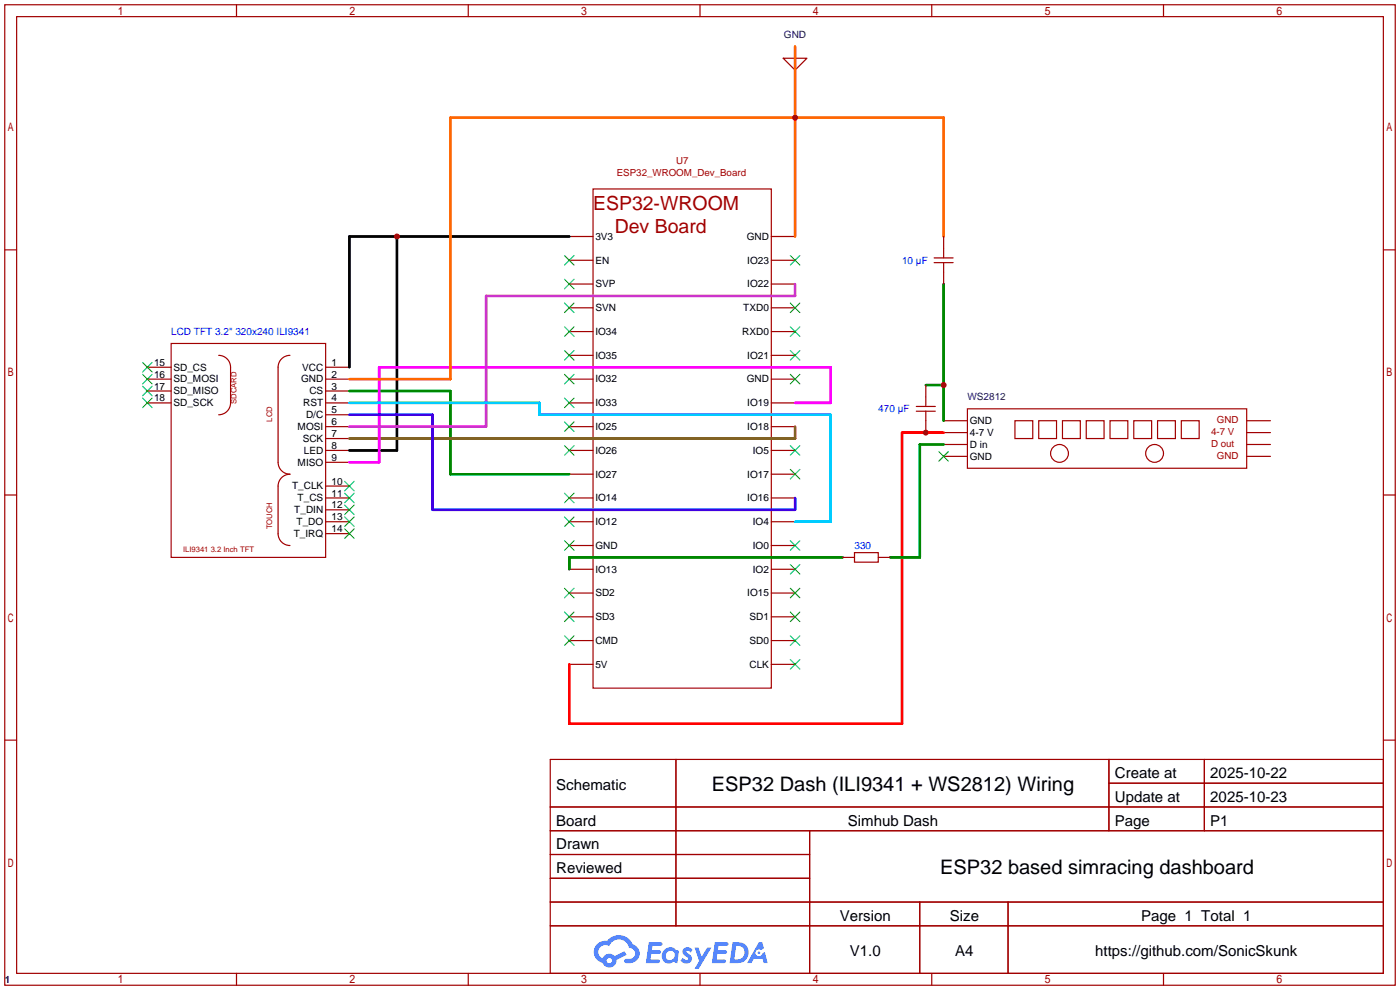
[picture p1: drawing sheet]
<svg xmlns="http://www.w3.org/2000/svg" width="299mm" height="212mm" viewBox="0 0 299 212" stroke-linecap="round" stroke-linejoin="round" font-family="sans-serif">
<g fill="none" stroke="#a10000" stroke-width=".25">
<path d="M1 1h297.2v209.6h-297.2zM3.6 3.6h292.1v204.4h-292.1zM50.5 1v2.6M100.1 1v2.6M149.6 1v2.6M199.1 1v2.6M248.7 1v2.6M1 53.4h2.6M295.7 53.4h2.5M1 105.8h2.6M295.7 105.8h2.5M1 158.2h2.6"/>
<path d="M295.7 158.2h2.5M117.6 162.3h178.1v45.7h-178.1zM117.6 172.5h178.1M117.6 177.5h178.1M144.5 162.3v35.6M173 177.5v30.5M237 162.3v15.2M237 167.4h58.7M257.4 162.3v15.2M117.6 182.6h55.4M117.6 192.8h178.1M117.6 187.7h55.4"/>
<path d="M117.6 197.9h178.1M196.6 192.8v15.2M215.4 192.8v15.2M50.5 208v2.6M100.1 208v2.6M149.6 208v2.6M199.1 208v2.6M248.7 208v2.6"/>
</g>
<g fill="#5487ff">
<path d="M146.2 202.7a1.3 1.3 0 0 1 1.8 .3l-.4 .6a.54 .54 0 0 0-.9-.2l.1 .2a1.28 1.28 0 0 1 .8 2 1.53 1.53 0 0 1-2.2-.3l.5-.6 .8 .5a.31 .31 0 0 0 .4-.3 .31 .31 0 0 0-.3-.4 1.12 1.12 0 0 1-.6-1.8z"/>
<path d="M148.5 202.5h.8l.7 2 1.1-2h1l-2.8 4.6h-.9l1-1.7z"/>
<path d="M138.7 201.4h1.6a1.31 1.31 0 0 1 1.3 .2 .4 .4 0 0 1-.4 .5l-1.8 .1-.1 .9h1.7a.4 .4 0 0 1 .3 .4 .4 .4 0 0 1-.4 .4h-1.7l-.2 1.2h1.4a.46 .46 0 0 1 .5 0 .46 .46 0 0 1 .1 .5l-.3 .2h-2.7z"/>
<path d="M152.8 201.4h1.6a1.32 1.32 0 0 1 1.3 .2 .39 .39 0 0 1-.4 .5l-1.7 .1-.2 .9h1.7a.4 .4 0 0 1 .3 .4 .4 .4 0 0 1-.4 .4h-1.7l-.2 1.2h1.4a.46 .46 0 0 1 .5 0 .46 .46 0 0 1 .1 .5l-.3 .2h-2.7z"/>
<path d="M162.2 201.4h.7l.4 1.3-.7 .4a.75 .75 0 0 0-1.1 .3 .75 .75 0 0 0 .5 1 .75 .75 0 0 0 .9-.7l.6-.2 .6 2.3h-.9l-.2-.9h-1.9l-.5 .9h-.9z"/>
<path d="M156.6 201.4l-.7 4.4h1.5a2.27 2.27 0 0 0 2.6-2.2 2.27 2.27 0 0 0-2.7-2.2zM157.3 202.1a1.5 1.5 0 0 1 1.8 1.6 1.5 1.5 0 0 1-1.9 1.4h-.3z"/>
<path d="M142 203a1.6 1.6 0 0 0-.3 2.3 1.6 1.6 0 0 0 2.3 .2l.8 .3 .3-2.4-.2-.3-.4-.1a1.58 1.58 0 0 0-2.5 0zM142.6 203.5a.98 .98 0 0 1 1.6 .4 .98 .98 0 0 1-1.1 1.3 .94 .94 0 0 1-.8-.7 .94 .94 0 0 1 .3-1z"/>
<path d="M127.6 201.8a2.37 2.37 0 0 0 1.2 4 1.54 1.54 0 0 0 1.7 1 1.54 1.54 0 0 0 1.3-1.6l2.1-1.1-.4-.8-2.1 1a1.57 1.57 0 0 0-2.6 .5 1.5 1.5 0 0 1-.7-2.1 1.5 1.5 0 0 1 2.1-.5 2.23 2.23 0 0 1 2.3-1.4 2.23 2.23 0 0 1 2 1.8 1.16 1.16 0 0 1 1.3 1.1 1.16 1.16 0 0 1-1.1 1.2h-.7a.47 .47 0 0 0-.6 .4 .47 .47 0 0 0 .4 .5 2.17 2.17 0 0 0 2.6-.9 2.17 2.17 0 0 0-.4-2.7l-.8-.4a3.2 3.2 0 0 0-5.4-.7l-1.2 .1zM129.7 205.3a.58 .58 0 0 1 1.1 0 .58 .58 0 0 1-1.1 0z"/>
<circle cx="162.2" cy="203.6" r=".28"/>
</g>
<g fill="none" stroke="#a10000" stroke-width=".25">
<path d="M167.4 12.4h5.1l-2.6 2.6zM169.9 9.9v2.5M121.7 50.5h5M121.7 55.6h5M126.7 40.4h38.1v106.7h-38.1zM164.8 50.5h5.1M164.8 55.6h5.1M199.6 55.1h4.1M199.6 56.1h4.1M201.7 50.5v4.6M201.7 56.1v4.6M31.5 78.5h5.1"/>
<path d="M36.6 73.4h33v45.7h-33zM46.7 75.9a2.54 2.54 0 0 1 2.6 2.6v7.6a2.54 2.54 0 0 1-2.6 2.5M62 75.9a2.54 2.54 0 0 0-2.6 2.6v20.3a2.54 2.54 0 0 0 2.6 2.5 2.54 2.54 0 0 0-2.6 2.6v10.1a2.54 2.54 0 0 0 2.6 2.6M69.6 78.5h5.1M121.7 60.7h5M121.7 65.8h5M121.7 70.9h5M121.7 75.9h5M164.8 60.7h5.1M164.8 65.8h5.1M164.8 70.9h5.1M164.8 75.9h5.1"/>
<path d="M31.5 81h5.1M31.5 86.1h5.1M31.5 83.6h5.1M69.6 81h5.1M69.6 86.1h5.1M69.6 91.2h5.1M69.6 96.3h5.1M69.6 98.8h5.1M69.6 93.7h5.1M69.6 88.6h5.1M69.6 83.6h5.1M121.7 81h5"/>
<path d="M121.7 86.1h5M121.7 91.2h5M121.7 96.3h5M164.8 81h5.1M164.8 86.1h5.1M164.8 91.2h5.1M164.8 96.3h5.1M195.8 86.9h4.1M195.8 87.9h4.1M197.9 82.3v4.6M197.9 87.9v4.6M201.7 89.9h5.1"/>
<path d="M201.7 92.5h5.1M201.7 95h5.1M201.7 97.5h5.1M206.8 87.4h59.6v12.7h-59.6zM216.9 89.9h3.8v3.8h-3.8zM222 89.9h3.8v3.8h-3.8zM227.1 89.9h3.8v3.8h-3.8zM232.2 89.9h3.8v3.8h-3.8zM237.2 89.9h3.8v3.8h-3.8zM242.3 89.9h3.8v3.8h-3.8zM247.4 89.9h3.8v3.8h-3.8zM252.5 89.9h3.8v3.8h-3.8z"/>
<path d="M266.4 89.9h5.1M266.4 92.5h5.1M266.4 95h5.1M266.4 97.5h5.1M69.6 106.4h5.1M69.6 111.5h5.1M69.6 114h5.1M69.6 109h5.1M69.6 103.9h5.1M121.7 101.3h5M121.7 106.4h5M121.7 111.5h5"/>
<path d="M121.7 116.6h5M164.8 101.3h5.1M164.8 106.4h5.1M164.8 111.5h5.1M164.8 116.6h5.1M180.1 119.1h2.5M182.6 118.1h5.1v2h-5.1zM187.7 119.1h2.5M121.7 121.7h5M121.7 126.7h5M121.7 131.8h5M121.7 136.9h5"/>
<path d="M164.8 121.7h5.1M164.8 126.7h5.1M164.8 131.8h5.1M164.8 136.9h5.1M121.7 142h5M164.8 142h5.1"/>
<circle cx="226.4" cy="96.9" r="1.9"/>
<circle cx="246.8" cy="96.9" r="1.9"/>
</g>
<g fill="none" stroke="#3c3" stroke-width=".25">
<path d="M120.6 54.6l2.1 2M120.6 59.7l2.1 2M122.7 54.6l-2.1 2M122.7 59.7l-2.1 2M168.9 54.6l2 2M170.9 54.6l-2 2M30.5 77.5l2 2M32.5 77.5l-2 2M120.6 64.8l2.1 2M120.6 69.8l2.1 2.1M120.6 74.9l2.1 2.1M122.7 64.8l-2.1 2"/>
<path d="M122.7 69.8l-2.1 2.1M122.7 74.9l-2.1 2.1M168.9 74.9l2 2.1M168.9 69.8l2 2.1M168.9 64.8l2 2M170.9 74.9l-2 2.1M170.9 69.8l-2 2.1M170.9 64.8l-2 2M30.5 85.1l2 2M30.5 82.5l2 2.1M30.5 80l2 2M32.5 85.1l-2 2"/>
<path d="M32.5 82.5l-2 2.1M32.5 80l-2 2M120.6 80l2.1 2M120.6 85.1l2.1 2M120.6 90.2l2.1 2M120.6 95.2l2.1 2.1M122.7 80l-2.1 2M122.7 85.1l-2.1 2M122.7 90.2l-2.1 2M122.7 95.2l-2.1 2.1M168.9 95.2l2 2.1M168.9 80l2 2"/>
<path d="M170.9 95.2l-2 2.1M170.9 80l-2 2M200.7 96.5l2 2.1M202.7 96.5l-2 2.1M73.7 113l2 2.1M73.7 110.5l2 2M73.7 107.9l2 2.1M73.7 105.4l2 2M73.7 102.9l2 2M75.7 113l-2 2.1M75.7 110.5l-2 2M75.7 107.9l-2 2.1"/>
<path d="M75.7 105.4l-2 2M75.7 102.9l-2 2M120.6 105.4l2.1 2M120.6 110.5l2.1 2M120.6 115.6l2.1 2M122.7 105.4l-2.1 2M122.7 110.5l-2.1 2M122.7 115.6l-2.1 2M168.9 100.3l2 2.1M168.9 115.6l2 2M170.9 100.3l-2 2.1M170.9 115.6l-2 2"/>
<path d="M120.6 125.7l2.1 2.1M120.6 130.8l2.1 2M120.6 135.9l2.1 2M122.7 125.7l-2.1 2.1M122.7 130.8l-2.1 2M122.7 135.9l-2.1 2M168.9 120.6l2 2.1M168.9 130.8l2 2M168.9 125.7l2 2.1M168.9 135.9l2 2M170.9 120.6l-2 2.1M170.9 130.8l-2 2"/>
<path d="M170.9 125.7l-2 2.1M170.9 135.9l-2 2M168.9 141l2 2M170.9 141l-2 2"/>
</g>
<path d="M84.8 50.5v45.8h-10.1M121.7 50.5h-47v28" fill="none" stroke="#000" stroke-width=".51"/>
<path d="M201.7 60.7v29.2M74.7 83.6h21.6v17.7h25.4M197.9 82.3h3.8M201.7 95h-5.1v24.1h-6.4M180.1 119.1h-58.4v2.6" fill="none" stroke="#008700" stroke-width=".51"/>
<path d="M169.9 91.2v2.5h-95.2" fill="none" stroke="#960" stroke-width=".51"/>
<path d="M169.9 86.1h7.6v-7.6h-96.5v20.3h-6.3" fill="none" stroke="#f0f" stroke-width=".51"/>
<path d="M74.7 88.6h17.8v20.4h77.4v-2.6" fill="none" stroke="#30f" stroke-width=".51"/>
<path d="M201.7 92.5h-8.9v62.2h-71.1v-12.7" fill="none" stroke="#f00" stroke-width=".51"/>
<path d="M169.9 60.7v2.5h-66v28h-29.2" fill="none" stroke="#c3c" stroke-width=".51"/>
<path d="M169.9 9.9v40.6M201.7 50.5v-25.4h-105.4v55.9h-21.6" fill="none" stroke="#f60" stroke-width=".51"/>
<path d="M74.7 86.1h40.6v2.5h62.2v22.9h-7.6" fill="none" stroke="#0cf" stroke-width=".51"/>
<g fill="#c00">
<circle cx="84.8" cy="50.5" r=".63"/>
<circle cx="197.9" cy="92.5" r=".63"/>
<circle cx="201.7" cy="82.3" r=".63"/>
<circle cx="169.9" cy="25.1" r=".63"/>
</g>
<g font-size="4.3">
<text x="152.1" y="169.1">ESP32 Dash (ILI9341 + WS2812) Wiring</text>
<text x="200.9" y="186.9">ESP32 based simracing dashboard</text>
</g>
<g font-size="4.2" fill="#a00000">
<text x="126.7" y="44.9">ESP32-WROOM</text>
<text x="131.4" y="49.8">Dev Board</text>
</g>
<g font-size="3.2">
<text x="238.3" y="166.3">Create at</text>
<text x="258.7" y="166.3">2025-10-22</text>
<text x="118.9" y="168.8">Schematic</text>
<text x="238.3" y="171.4">Update at</text>
<text x="258.7" y="171.4">2025-10-23</text>
<text x="118.9" y="176.4">Board</text>
<text x="181.2" y="176.4">Simhub Dash</text>
<text x="238.3" y="176.4">Page</text>
<text x="258.7" y="176.4">P1</text>
<text x="118.9" y="181.5">Drawn</text>
<text x="118.9" y="186.6">Reviewed</text>
<text x="179.5" y="196.8">Version</text>
<text x="203" y="196.8">Size</text>
<text x="243.9" y="196.8">Page 1 Total 1</text>
<text x="181.6" y="204.4">V1.0</text>
<text x="204.2" y="204.4">A4</text>
<text x="234.1" y="204.4">https://github.com/SonicSkunk</text>
</g>
<g font-size="2.1" fill="#000080">
<text x="167.5" y="8.1">GND</text>
<text x="206.8" y="85.6">WS2812</text>
<text x="1" y="210">1</text>
</g>
<g font-size="2.1" fill="#a00000">
<text x="144.5" y="35.1">U7</text>
<text x="131.8" y="37.7">ESP32_WROOM_Dev_Board</text>
<text x="258.8" y="92.9">4-7 V</text>
<text x="258.8" y="95.5">D out</text>
<text x="260.1" y="90.4">GND</text>
<text x="260.1" y="98">GND</text>
</g>
<g font-size="2.1">
<text x="127.3" y="51.3">3V3</text>
<text x="159.6" y="51.3">GND</text>
<text x="127.3" y="56.3">EN</text>
<text x="159.7" y="56.3">IO23</text>
<text x="127.3" y="61.4">SVP</text>
<text x="159.7" y="61.4">IO22</text>
<text x="127.3" y="66.5">SVN</text>
<text x="127.3" y="71.6">IO34</text>
<text x="158.6" y="71.6">RXD0</text>
<text x="158.9" y="66.5">TXD0</text>
<text x="127.3" y="76.7">IO35</text>
<text x="159.7" y="76.7">IO21</text>
<text x="32.9" y="83.3">17</text>
<text x="32.9" y="80.7">16</text>
<text x="32.9" y="78.2">15</text>
<text x="37.1" y="81.7">SD_MOSI</text>
<text x="37.1" y="79.2">SD_CS</text>
<text x="64.3" y="81.7">GND</text>
<text x="64.6" y="79.2">VCC</text>
<text x="70.9" y="83.3">3</text>
<text x="70.9" y="80.7">2</text>
<text x="70.9" y="78.2">1</text>
<text x="127.3" y="81.7">IO32</text>
<text x="159.6" y="81.7">GND</text>
<text x="32.9" y="85.8">18</text>
<text x="37.1" y="86.8">SD_SCK</text>
<text x="37.1" y="84.3">SD_MISO</text>
<text x="64.8" y="86.8">RST</text>
<text x="65.4" y="89.4">D/C</text>
<text x="66.1" y="84.3">CS</text>
<text x="70.9" y="88.3">5</text>
<text x="70.9" y="85.8">4</text>
<text x="127.3" y="86.8">IO33</text>
<text x="159.7" y="86.8">IO19</text>
<text x="63.6" y="91.9">MOSI</text>
<text x="64.7" y="94.4">SCK</text>
<text x="70.9" y="96">8</text>
<text x="70.9" y="93.4">7</text>
<text x="70.9" y="90.9">6</text>
<text x="127.3" y="91.9">IO25</text>
<text x="159.7" y="91.9">IO18</text>
<text x="207.3" y="90.6">GND</text>
<text x="207.3" y="93.2">4-7 V</text>
<text x="207.3" y="95.7">D in</text>
<text x="63.6" y="99.5">MISO</text>
<text x="64.9" y="97">LED</text>
<text x="70.9" y="98.5">9</text>
<text x="127.3" y="97">IO26</text>
<text x="160.9" y="97">IO5</text>
<text x="207.3" y="98.2">GND</text>
<text x="62.4" y="104.6">T_CLK</text>
<text x="63.6" y="107.1">T_CS</text>
<text x="70.9" y="106.1">11</text>
<text x="70.9" y="103.6">10</text>
<text x="127.3" y="102.1">IO27</text>
<text x="127.3" y="107.1">IO14</text>
<text x="159.7" y="102.1">IO17</text>
<text x="159.7" y="107.1">IO16</text>
<text x="62.9" y="109.7">T_DIN</text>
<text x="63.4" y="112.2">T_DO</text>
<text x="70.9" y="113.7">14</text>
<text x="70.9" y="111.2">13</text>
<text x="70.9" y="108.7">12</text>
<text x="127.3" y="112.2">IO12</text>
<text x="160.9" y="112.2">IO4</text>
<text x="62.8" y="114.8">T_IRQ</text>
<text x="127.3" y="117.3">GND</text>
<text x="160.9" y="117.3">IO0</text>
<text x="127.3" y="122.4">IO13</text>
<text x="160.9" y="122.4">IO2</text>
<text x="127.3" y="127.5">SD2</text>
<text x="159.7" y="127.5">IO15</text>
<text x="127.3" y="132.5">SD3</text>
<text x="127.3" y="137.6">CMD</text>
<text x="160.2" y="132.5">SD1</text>
<text x="160.2" y="137.6">SD0</text>
<text x="127.3" y="142.7">5V</text>
<text x="160.2" y="142.7">CLK</text>
</g>
<g font-size="2.1" fill="#00f">
<text x="192.8" y="56.4">10 µF</text>
<text x="36.6" y="71.6">LCD TFT 3.2&quot; 320x240 ILI9341</text>
<text x="187.7" y="88.1">470 µF</text>
<text x="182.6" y="117.3">330</text>
</g>
<g font-size="1.6" fill="#a00000">
<text x="50.5" y="86.3" transform="rotate(-90 50.5 86.3)">SDCARD</text>
<text x="58.1" y="90.1" transform="rotate(-90 58.1 90.1)">LCD</text>
<text x="58.1" y="113.1" transform="rotate(-90 58.1 113.1)">TOUCH</text>
<text x="39.1" y="118.1">ILI9341 3.2 Inch TFT</text>
</g>
</svg>
